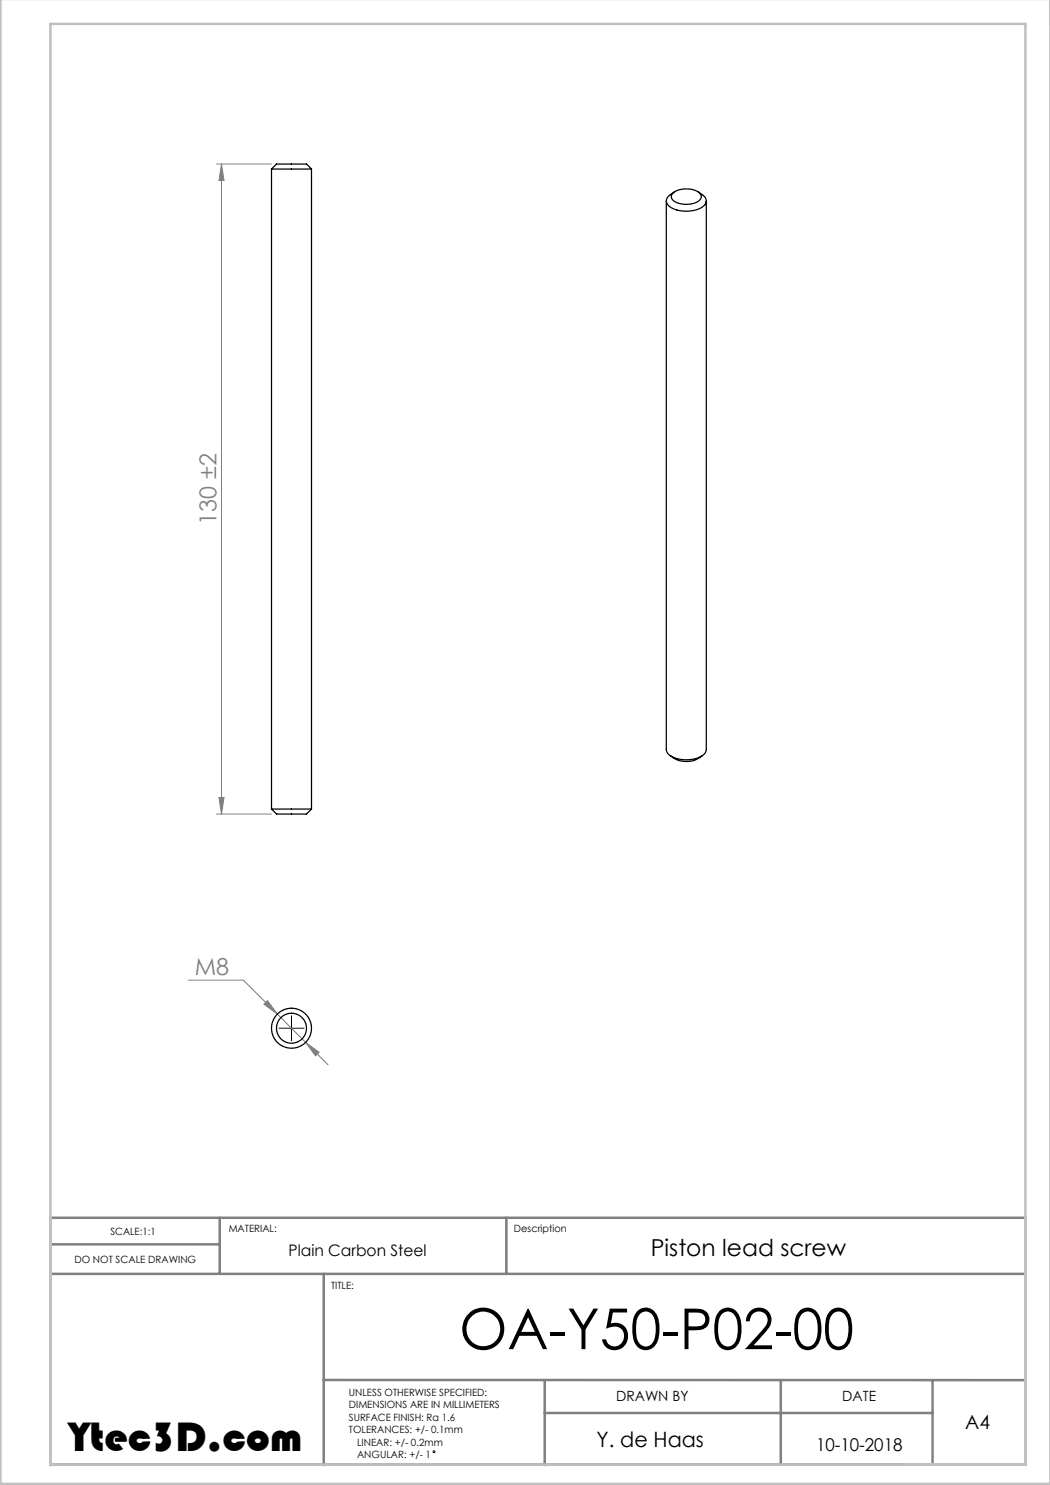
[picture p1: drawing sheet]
<svg xmlns="http://www.w3.org/2000/svg" width="210mm" height="297mm" viewBox="0 0 210 297" stroke-linecap="round" stroke-linejoin="round" font-family="sans-serif">
<g fill="none" stroke="#000" stroke-width=".2">
<path d="M55.8 205.6h5M58.3 203.1v5"/>
<circle cx="86.8" cy="290.4" r=".19"/>
</g>
<path d="M10.1 248.9h33.8M10.1 254.8h195M43.9 243.6v11.2M64.7 254.8v38.2M101.3 243.6v11.2M64.7 276h140.4M108.9 276v17M156.2 276v16.9M186.5 276v16.9M10.1 292.9h195v-49.3h-195v49.4M108.9 282.6h77.6" fill="none" stroke="#808080" stroke-width=".5"/>
<path d="M.1 -.1v296.9h210M10.1 292.9h195v-288.1h-195v288.2" fill="none" stroke="#c0c0c0" stroke-width=".5"/>
<path d="M43.3 32.8h11M44.3 32.8l.5 3.3h-1zM44.3 32.8v130M43.8 159.5h1l-.5 3.3zM43.3 162.8h11M37.6 196h11.1l16.9 17M52.8 200.8l.7-.7 2 2.7zM61.1 208.5l2.7 2-.7 .7z" fill="none" stroke="#808080" stroke-width=".2"/>
<g fill="#808080">
<path d="M61.1 208.5l2 2.7 .7-.7zM53.5 200.1l-.7 .7 2.7 2z"/>
<path d="M44.3 32.8l.5 3.3h-1zM43.8 159.5h1l-.5 3.3z"/>
</g>
<g fill="none" stroke="#000" stroke-width=".25">
<path d="M54.3 33.8h8M54.3 33.8l1-1h6l1 1M54.3 33.8v128M62.3 33.8v128M134.6 38.7a4.5 4.5 0 0 1 5.5 .1 1.11 1.11 0 0 1-.7 1.6 4.7 4.7 0 0 1-4.9-.5l-.2-.6zM134.9 38.4l-.8 .5a1.4 1.4 0 0 0-.8 1.4 1.4 1.4 0 0 0 1 1.3 6.3 6.3 0 0 0 6.6-.6 1.3 1.3 0 0 0-.4-2.1l-.8-.5M133.3 40.2v109.7a2.34 2.34 0 0 0 2.1 1.8 6 6 0 0 0 5.5-1l.4-.8v-109.7M134.1 151.1a5 5 0 0 0 5.5 .6l.9-.6M54.3 161.8h8M54.3 161.8l1 1h6l1-1"/>
<circle cx="58.3" cy="205.6" r="4"/>
<circle cx="58.3" cy="205.6" r="3"/>
</g>
<text font-size="11.3" x="91.8" y="269.8">OA-Y50-P02-00</text>
<text font-size="8.5" x="13.8" y="290.3">Ytec3D.com</text>
<g font-size="4.7" fill="#808080">
<text x="43.3" y="104.9" transform="rotate(-90 43.3 104.9)">130 ±2</text>
<text x="38.9" y="195">M8</text>
</g>
<text font-size="4.7" x="130.2" y="251.2">Piston lead screw</text>
<text font-size="4.2" x="119.3" y="289.4">Y. de Haas</text>
<text font-size="3.9" x="193.1" y="285.8">A4</text>
<text font-size="3.5" x="163.2" y="290.3">10-10-2018</text>
<text font-size="3.2" x="57.7" y="251.2">Plain Carbon Steel</text>
<g font-size="2.8">
<text x="123.2" y="280.2">DRAWN BY</text>
<text x="168.5" y="280.2">DATE</text>
</g>
<g font-size="2">
<text x="22.1" y="246.9">SCALE:1:1</text>
<text x="45.7" y="246.5">MATERIAL:</text>
<text x="102.8" y="246.5">Description</text>
<text x="14.9" y="252.5">DO NOT SCALE DRAWING</text>
<text x="66.2" y="257.7">TITLE:</text>
<text x="69.8" y="279.2">UNLESS OTHERWISE SPECIFIED:</text>
<text x="69.8" y="281.7">DIMENSIONS ARE IN MILLIMETERS</text>
<text x="69.8" y="284.2">SURFACE FINISH: Ra 1.6</text>
<text x="69.8" y="286.7">TOLERANCES: +/- 0.1mm</text>
<text x="71.4" y="291.7">ANGULAR: +/- 1</text>
<text x="71.4" y="289.2">LINEAR: +/- 0.2mm</text>
</g>
</svg>
